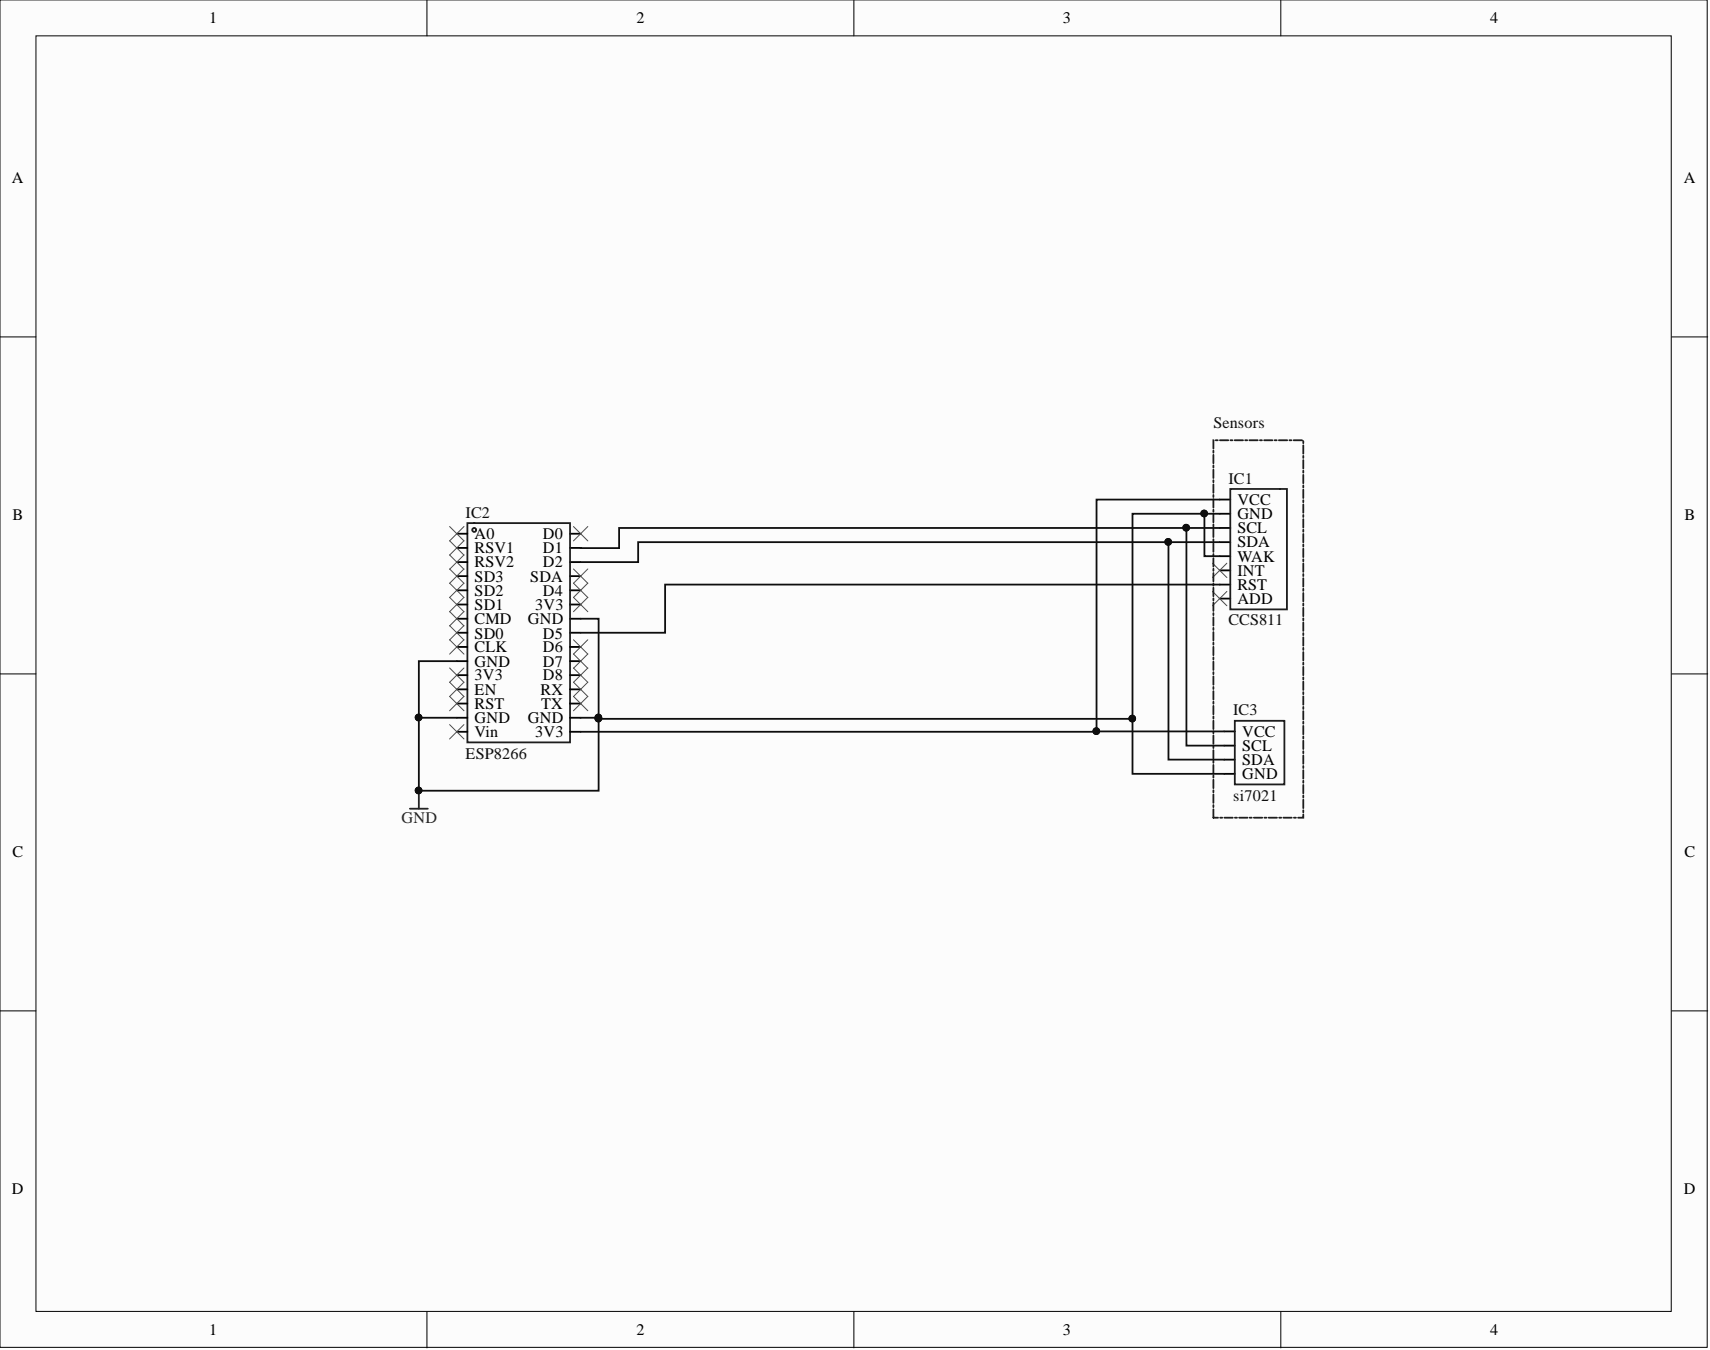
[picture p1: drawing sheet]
<svg xmlns="http://www.w3.org/2000/svg" width="241mm" height="190mm" viewBox="0 0 241 190" stroke-linecap="round" stroke-linejoin="round" font-family="sans-serif">
<g fill="#fcfcfc" stroke="#000" stroke-width=".14">
<path d="M0 0h240.9v190.1h-240.9z"/>
<path d="M5.1 5.1h230.7v180h-230.7z"/>
</g>
<path d="M60.2 0v5.1M120.5 0v5.1M180.7 0v5.1M0 47.5h5.1M235.9 47.5h5.1M0 95.1h5.1M235.9 95.1h5.1M0 142.6h5.1M235.9 142.6h5.1M60.2 185.1v5.1M120.5 185.1v5.1M180.7 185.1v5.1" fill="none" stroke="#000" stroke-width=".14"/>
<g fill="none" stroke="#000" stroke-width=".25">
<path d="M64.5 75.3h1.5M64.5 77.3h1.5M64.5 79.3h1.5M80.4 75.3h1.5M80.4 77.3h1.5M80.4 79.3h1.5M172.1 70.5h1.5M172.1 72.5h1.5M172.1 74.5h1.5M172.1 76.5h1.5M172.1 78.5h1.5M64.5 81.3h1.5"/>
<path d="M64.5 83.3h1.5M64.5 85.3h1.5M64.5 87.3h1.5M64.5 89.3h1.5M64.5 91.3h1.5M64.5 93.3h1.5M64.5 95.3h1.5M64.5 97.3h1.5M64.5 99.3h1.5M80.4 81.3h1.5M80.4 83.3h1.5M80.4 85.3h1.5"/>
<path d="M80.4 87.3h1.5M80.4 89.3h1.5M80.4 91.3h1.5M80.4 93.3h1.5M80.4 95.3h1.5M80.4 97.3h1.5M80.4 99.3h1.5M172.1 80.5h1.5M172.1 82.5h1.5M172.1 84.5h1.5M64.5 101.3h1.5M64.5 103.3h1.5"/>
<path d="M80.4 101.3h1.5M80.4 103.3h1.5M172.7 103.2h1.5M172.7 109.2h1.5M172.7 105.2h1.5M172.7 107.2h1.5"/>
</g>
<g fill="none" stroke="#1c1c1c" stroke-width=".25">
<path d="M66 73.8h14.4v31h-14.4zM173.6 69h8v17h-8zM174.2 101.7h7v9h-7z"/>
<circle cx="66.9" cy="74.8" r=".28"/>
</g>
<g fill="none" stroke="#4c4c4c" stroke-width=".14">
<path d="M63.4 76.3l2.1 2-2.1 2M63.4 74.3l2.1 2M65.5 76.3l-2.1 2 2.1 2M65.5 74.3l-2.1 2M80.9 74.3l2 2M82.9 74.3l-2 2M171.1 79.5l2 2M173.1 79.5l-2 2M63.4 98.3l2.1 2M63.4 94.3l2.1 2-2.1 2M63.4 90.3l2.1 2M63.4 88.3l2.1 2"/>
<path d="M63.4 86.3l2.1 2M63.4 84.3l2.1 2M63.4 80.3l2.1 2-2.1 2M65.5 98.3l-2.1 2M65.5 94.3l-2.1 2 2.1 2M65.5 90.3l-2.1 2M65.5 88.3l-2.1 2M65.5 86.3l-2.1 2M65.5 84.3l-2.1 2M65.5 80.3l-2.1 2 2.1 2M80.9 80.3l2 2-2 2M80.9 84.3l2 2"/>
<path d="M80.9 90.3l2 2M80.9 92.3l2 2M80.9 94.3l2 2-2 2M80.9 98.3l2 2M82.9 80.3l-2 2 2 2M82.9 84.3l-2 2M82.9 90.3l-2 2M82.9 92.3l-2 2M82.9 94.3l-2 2 2 2M82.9 98.3l-2 2M171.1 83.5l2 2M173.1 83.5l-2 2"/>
<path d="M63.4 102.2l2.1 2.1M65.5 102.2l-2.1 2.1"/>
</g>
<path d="M171.2 115.4v-53.3h12.7v53.3h-12.7" fill="none" stroke="#1c1c1c" stroke-width=".25" stroke-dasharray="1.2 .3 .3 .3"/>
<path d="M57.8 114.1h2.6M59.1 111.6v2.5" fill="none" stroke="#262626" stroke-width=".25"/>
<g fill="#0e0e0e" stroke="#0e0e0e" stroke-width=".14">
<circle cx="59.1" cy="111.5" r=".47"/>
<circle cx="154.7" cy="103.2" r=".47"/>
<circle cx="167.4" cy="74.5" r=".47"/>
<circle cx="164.8" cy="76.5" r=".47"/>
<circle cx="169.9" cy="72.5" r=".47"/>
<circle cx="59.1" cy="101.2" r=".47"/>
<circle cx="84.4" cy="101.2" r=".47"/>
<circle cx="84.4" cy="101.4" r=".47"/>
<circle cx="159.8" cy="101.4" r=".47"/>
</g>
<g fill="none" stroke="#0e0e0e" stroke-width=".25">
<path d="M164.9 76.5h-74.8v2.8h-8.2M167.4 74.5h-80v2.8h-5.5M170 72.5v6h2.1M172.1 74.5h-4.7v30.7h5.3M172.1 76.5h-7.2v30.7h7.8M172.1 70.5h-17.4v32.8h-72.8M172.1 72.5h-12.3v36.7h12.9M64.5 93.3h-5.4v8h5.4M81.9 87.3h2.6v14h-2.6M172.1 82.5h-78.2v6.8h-12M59.1 101.3v10.3h25.4v-10.2M84.5 101.3v.1h75.3"/>
<path d="M154.7 103.2h18"/>
</g>
<g font-size="2.3">
<text x="29.5" y="3.3">1</text>
<text x="89.8" y="3.3">2</text>
<text x="150" y="3.3">3</text>
<text x="210.3" y="3.3">4</text>
<text x="1.7" y="25.8">A</text>
<text x="237.6" y="25.8">A</text>
<text x="174.6" y="71.3">VCC</text>
<text x="1.8" y="73.4">B</text>
<text x="67" y="76.1">A0</text>
<text x="76.6" y="76.1">D0</text>
<text x="174.6" y="73.3">GND</text>
<text x="174.6" y="75.2">SCL</text>
<text x="174.6" y="77.3">SDA</text>
<text x="237.7" y="73.4">B</text>
<text x="67" y="78.1">RSV1</text>
<text x="67" y="80">RSV2</text>
<text x="67" y="82.1">SD3</text>
<text x="74.8" y="82.1">SDA</text>
<text x="76.6" y="78.1">D1</text>
<text x="76.6" y="80">D2</text>
<text x="174.6" y="79.3">WAK</text>
<text x="174.6" y="81.2">INT</text>
<text x="174.6" y="83.3">RST</text>
<text x="67" y="84.1">SD2</text>
<text x="67" y="86">SD1</text>
<text x="67" y="88.1">CMD</text>
<text x="74.5" y="88.1">GND</text>
<text x="75.5" y="86">3V3</text>
<text x="76.6" y="84.1">D4</text>
<text x="174.6" y="85.3">ADD</text>
<text x="67" y="90.1">SD0</text>
<text x="67" y="92.1">CLK</text>
<text x="67" y="94.1">GND</text>
<text x="76.6" y="90.1">D5</text>
<text x="76.6" y="92.1">D6</text>
<text x="76.6" y="94.1">D7</text>
<text x="67" y="96">3V3</text>
<text x="67" y="98.1">EN</text>
<text x="67" y="100.1">RST</text>
<text x="76.3" y="98.1">RX</text>
<text x="76.4" y="100.1">TX</text>
<text x="76.6" y="96">D8</text>
<text x="67" y="102">GND</text>
<text x="67" y="104.1">Vin</text>
<text x="74.5" y="102">GND</text>
<text x="75.5" y="104.1">3V3</text>
<text x="175.3" y="104">VCC</text>
<text x="175.3" y="106">SCL</text>
<text x="175.3" y="107.9">SDA</text>
<text x="175.3" y="110">GND</text>
<text x="1.8" y="120.9">C</text>
<text x="237.7" y="120.9">C</text>
<text x="1.7" y="168.5">D</text>
<text x="237.6" y="168.5">D</text>
<text x="29.5" y="188.4">1</text>
<text x="89.8" y="188.4">2</text>
<text x="150" y="188.4">3</text>
<text x="210.3" y="188.4">4</text>
</g>
<g font-size="2.3" fill="#0e0e0e">
<text x="171.2" y="60.3">Sensors</text>
<text x="173.3" y="68.3">IC1</text>
<text x="65.7" y="73">IC2</text>
<text x="173.3" y="88.2">CCS811</text>
<text x="174" y="100.9">IC3</text>
<text x="65.7" y="107.1">ESP8266</text>
<text x="174" y="113">si7021</text>
</g>
<text font-size="2.3" fill="#262626" x="56.7" y="116.1">GND</text>
</svg>
